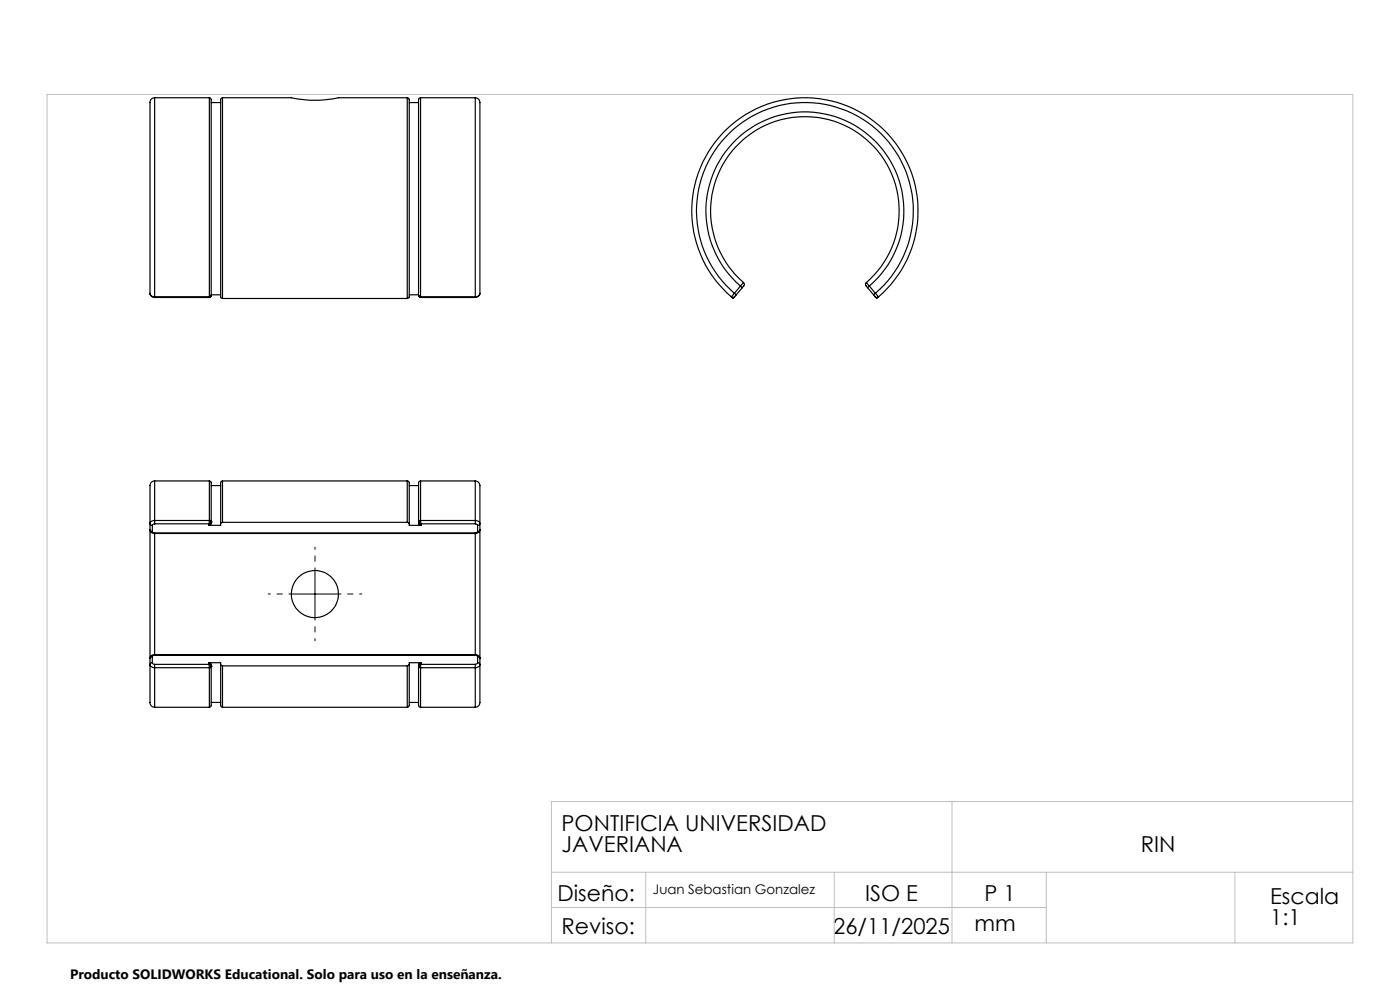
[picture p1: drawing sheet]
<svg xmlns="http://www.w3.org/2000/svg" width="297mm" height="210mm" viewBox="0 0 297 210" stroke-linecap="round" stroke-linejoin="round" font-family="sans-serif">
<g fill="none" stroke="#000" stroke-width=".25">
<path d="M32.8 20.7a1.24 1.24 0 0 0-1 1.7v40M32.8 20.7v42.3M32.8 20.7h11.6M44.4 20.7l.4 .4v41.6M44.4 20.7v42.3M44.8 21.8h2M47.2 20.7l-.4 .4v42l.4 .2M47.2 20.7h14.6a23.8 23.8 0 0 0 10 0h14.6M47.2 20.7v42.6M86.4 20.7l.3 .2 .1 .3v41.8l-.4 .3M86.4 20.7v42.6M86.8 21.8h2"/>
<path d="M89.2 20.7l-.3 .2-.1 .3v41.5M89.2 20.7v42.3M89.2 20.7h11.6M100.8 20.7a1.24 1.24 0 0 1 1 1.7v40M100.8 20.7v42.3M157.7 59.9a20 20 0 0 1-1.4-28.9 20 20 0 0 1 29 0 20 20 0 0 1-1.5 28.9M157.7 59.9l-.6 .8M157.7 59.9a.79 .79 0 0 1-.2 1.1M183.8 59.9l.6 .8M183.8 59.9a.79 .79 0 0 0 .2 1.1M31.8 62.4l.1 .1a.96 .96 0 0 0 .9 .6M31.8 62.4l.4 .4 .6 .2"/>
<path d="M32.8 63v.1M32.8 63.1h11.6M32.8 63h11.6M44.4 63h.1M44.4 63v.1M44.8 62.8l-.4 .3M44.8 62.7l-.1 .2-.3 .1M44.8 62.8l-.4 .2M44.8 62.5h2M44.8 62.7v.1M47.2 63.3h39.2M86.8 62.5h2"/>
<path d="M88.8 62.7l.1 .2 .3 .1M88.8 62.7v.1M88.8 62.8l.1 .2 .3 .1M88.8 62.8l.4 .2M89.2 63h.1M89.2 63v.1M89.2 63.1h11.6M89.2 63h11.6M100.8 63v.1M101.8 62.4l-.4 .5-.6 .2M101.8 62.4l-.3 .4-.7 .2M155.2 63a24 24 0 0 1-1.8-34.8 24 24 0 0 1 34.8 0 24 24 0 0 1-1.8 34.8"/>
<path d="M155.2 63l.3 .3 .4-.3M155.8 62.2a23 23 0 0 1-1.7-33.3 23 23 0 0 1 33.3 0 23 23 0 0 1-1.7 33.3M155.8 62.2l-.6 .8M155.8 62.2l.4 .3M155.9 62.9a.47 .47 0 0 1-.7 .1M156.2 62.5l-.3 .4M157.1 60.7a21 21 0 0 1-1.6-30.4 21 21 0 0 1 30.5 0 21 21 0 0 1-1.6 30.4M157.1 60.7l.4 .3M157.1 60.7l-1.3 1.5M157.5 61l-1.3 1.5M184 61l1.3 1.5M184.4 60.7l-.4 .3"/>
<path d="M184.4 60.7l1.3 1.5M185.3 62.5l.4 .4M185.7 62.9a.47 .47 0 0 0 .7 .1M185.7 63l.3 .3 .4-.3M185.7 62.2l.7 .8M185.7 62.2l-.4 .3M31.8 112.4l.3 .6 .7 .2M31.8 111l.2 .3 .3 .1M31.8 112.3v27.4M31.8 112.4l.5 .3M31.8 111v1.4M32.3 112.7l.1 .3 .4 .1"/>
<path d="M32.3 111.4v1.3M32.8 102a1.19 1.19 0 0 0-1 1.6v7.4M32.8 111.1l-.3 .1-.2 .2M32.8 110.4v.7M32.8 110.4l-.6 .2-.4 .4M32.8 102v8.4M32.8 113.2v25.7M32.8 102h11.6M32.8 113.2h68M32.8 111.1h11.5M32.8 113.1h68M32.8 110.4h11.6"/>
<path d="M32.8 113.1v.1M44.3 111.1v.3M44.4 102l.4 .3v8.4M44.4 110.4h.1M44.4 110.4l-.1 .7M44.4 110.4l.3 .1 .1 .2M44.4 102v8.4M44.8 110.7l-.1 .3-.4 .1M44.8 110.7h.1M44.8 110.7l-.1 .6-.4 .1M44.8 103h2M46.8 111v.4h-2.5"/>
<path d="M47.2 102l-.4 .3v8.7M47.2 110.8l-.4 .2M47.2 102v8.8M47.2 102h39.2M47.2 110.8h39.2M86.4 102l.2 .1 .2 .3v8.6M86.4 110.8l.4 .2M86.4 102v8.8M86.8 103h2M86.8 111v.4h2.5M88.8 110.7l.2 .3 .3 .1M88.8 110.7h.1"/>
<path d="M88.8 110.7v.5l.5 .2M89.2 102l-.2 .1-.2 .3v8.3M89.2 110.4l.1 .7M89.2 110.4h.1M89.2 110.4l-.4 .3M89.2 110.4h-.2l-.2 .3M89.2 102v8.4M89.2 102h11.6M89.2 110.4h11.6M89.3 111.1v.3M89.3 111.1h11.5M100.8 102a1.19 1.19 0 0 1 1 1.6v7.4"/>
<path d="M100.8 111.1l.5 .3M100.8 110.4v.7M100.8 110.4l.7 .2 .3 .4M100.8 102v8.4M100.8 113.2v25.7M100.8 113.1v.1M101.3 112.7l-.2 .3-.3 .1M101.3 111.4v1.3M101.8 112.4a1.01 1.01 0 0 1-1 .8M101.8 111l-.1 .3-.4 .1M101.8 112.3v27.4M101.8 112.4l-.1 .2-.4 .1"/>
<path d="M101.8 111v1.4M31.8 139.6v1.4M32.3 139.3l-.5 .3M32.3 139.3v1.3M32.8 138.9l-.6 .1-.4 .6M32.8 139l-.3 .1-.2 .2M32.8 138.9h68M32.8 139h68M32.8 138.9v.1M100.8 138.9l.7 .2 .3 .5M100.8 139l.5 .3M100.8 138.9v.1"/>
<path d="M101.3 139.3l.4 .1 .1 .3M101.3 139.3v1.3M101.8 139.7v1.3M31.8 141v7.7a1.09 1.09 0 0 0 1 1.3M31.8 141l.2 .4 .8 .2M32.3 140.6l.1 .2 .4 .1M32.3 140.6l-.3 .1-.2 .3M32.8 140.9v.7M32.8 141.6v8.4M32.8 150h11.6M32.8 140.9h11.5M32.8 141.6h11.6"/>
<path d="M44.3 140.9l.1 .7M44.3 140.9l.3 .1 .2 .3M44.3 140.6l.5 .2v.5M44.3 140.6v.3M44.3 140.6h2.5v.4M44.4 141.6h.1M44.4 141.6v8.4M44.8 141.3v8.4l-.4 .3M44.8 141.3l-.4 .3M44.8 141.3h.1M44.8 149h2M46.8 141v8.7l.4 .3"/>
<path d="M46.8 141l.4 .2M47.2 141.2v8.8M47.2 150h39.2M47.2 141.2h39.2M86.4 141.2v8.8M86.8 141v8.6l-.2 .4h-.2M86.8 141l-.4 .2M86.8 149h2M88.8 141.3v8.3l.1 .3 .3 .1M88.8 141.3l.4 .3M88.8 141.3h.1M89.2 141.6h.1"/>
<path d="M89.2 141.6v8.4M89.2 150h11.6M89.2 141.6h11.6M89.3 140.9l-.1 .7M89.3 140.9l-.3 .1-.2 .3M89.3 140.6l-.5 .2v.5M89.3 140.6v.3M89.3 140.6h-2.5v.4M89.3 140.9h11.5M100.8 140.9v.7M100.8 141.6v8.4M101.3 140.6l-.5 .3"/>
<path d="M101.3 140.6l.4 .1 .1 .3M101.8 141v7.7a1.09 1.09 0 0 1-1 1.3M101.8 141l-.2 .4-.8 .2"/>
<circle cx="66.8" cy="126" r="5"/>
</g>
<path d="M61.8 126h-5M66.8 121v-5M66.8 131v5M71.8 126h5" fill="none" stroke="#000" stroke-width=".21" stroke-dasharray="15.2 1.3 1.3 1.3" stroke-dashoffset="14.6" stroke-linecap="butt"/>
<path d="M61.8 126h10M66.8 121v10" fill="none" stroke="#000" stroke-width=".21"/>
<path d="M10 20h277v180h-277zM202 170v30M287 170h-170v30M117 185h170M117 192.5h105M137 185v15M177 185v15M222 185v15M262 185v15" fill="none" stroke="#c0c0c0" stroke-width=".21"/>
<g font-size="4.7">
<text x="119.1" y="176.3">PONTIFICIA UNIVERSIDAD</text>
<text x="119.1" y="180.8">JAVERIANA</text>
<text x="242" y="180.8">RIN</text>
<text x="118.3" y="191.1">Diseño:</text>
<text x="183.5" y="191.1">ISO E</text>
<text x="208.9" y="191.1">P 1</text>
<text x="269.5" y="191.8">Escala</text>
<text x="206.8" y="197.4">mm</text>
<text x="269.5" y="196.3">1:1</text>
<text x="119.1" y="198.2">Reviso:</text>
<text x="176.8" y="198.2">26/11/2025</text>
</g>
<text font-size="2.9" x="14.9" y="207.6">Producto SOLIDWORKS Educational. Solo para uso en la enseñanza.</text>
<text font-size="2.8" x="138.5" y="189.7">Juan Sebastian Gonzalez</text>
</svg>
